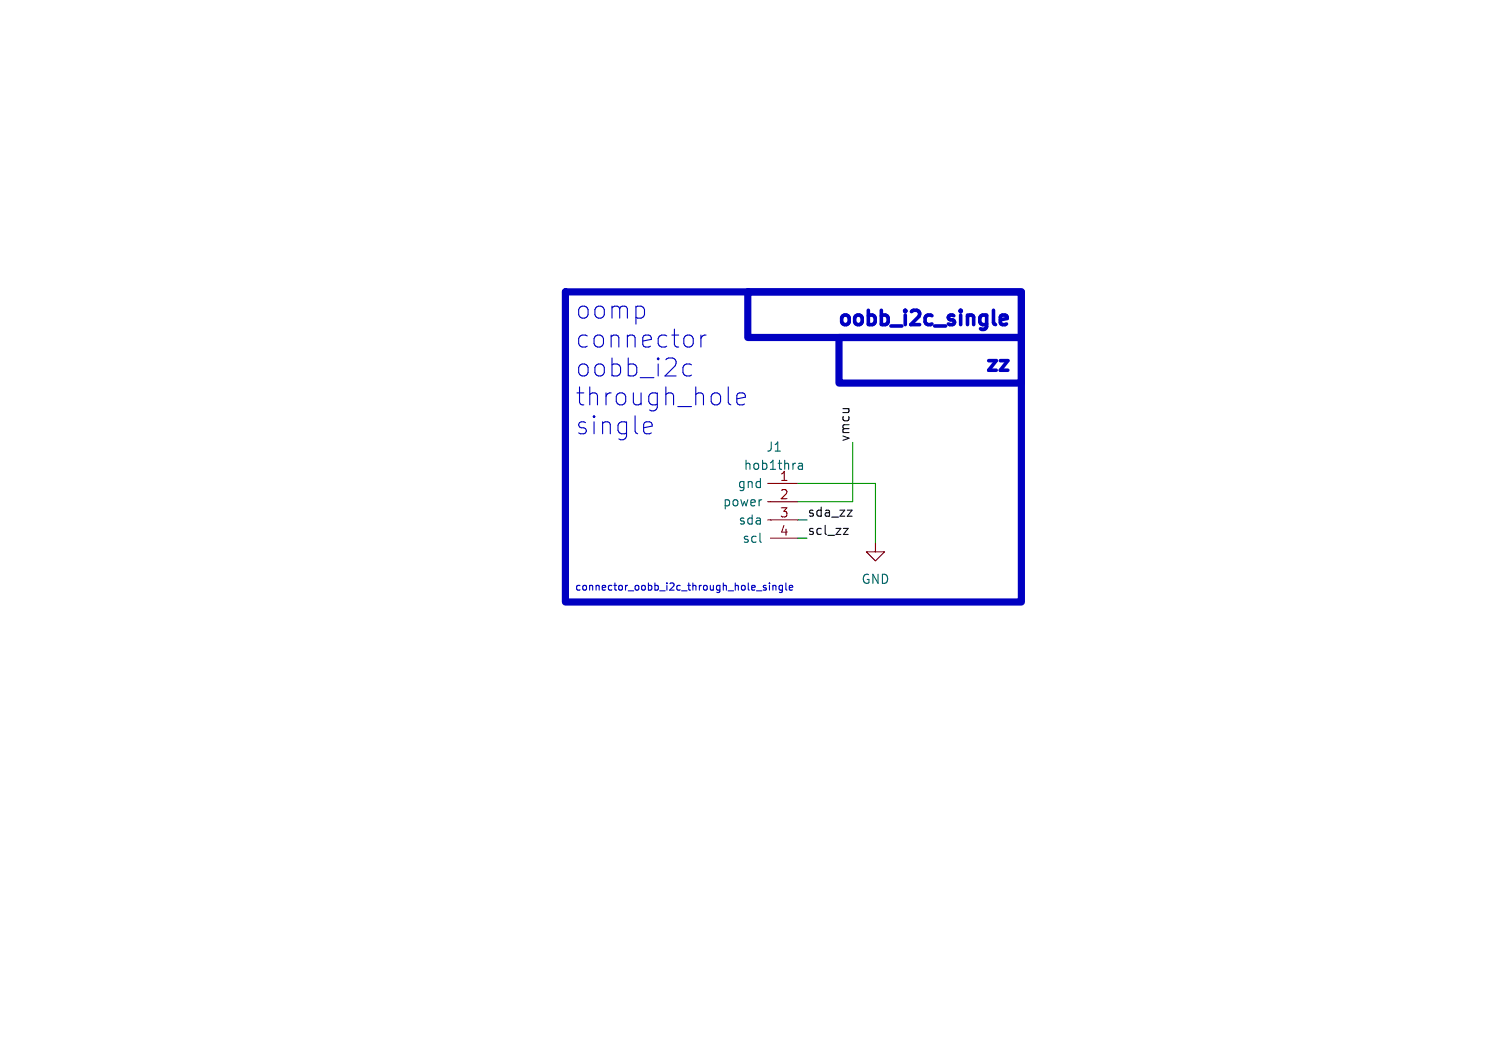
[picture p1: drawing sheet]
<svg xmlns="http://www.w3.org/2000/svg" width="210mm" height="148mm" viewBox="0 0 210 148" stroke-linecap="round" stroke-linejoin="round" font-family="sans-serif">
<path d="M106.9 72.4h4.2M106.9 69.9h4.2M106.9 67.3h4.2M107.3 74.9h3.8M121.9 75.6v1.2h1.3l-1.3 1.3-1.3-1.3h1.3" fill="none" stroke="#840000" stroke-width=".15"/>
<path d="M105.9 75.4l.1 .1M106 69.6h.1M111.2 64.6h.5l.1 .7M111.8 64.8l-.5 .1a.25 .25 0 0 0-.2 .2 .25 .25 0 0 0 .2 .2h.5" fill="none" stroke="#006464" stroke-width=".15"/>
<path d="M117.5 73.6h.6l-.6 .8h.6M118 71h.7l-.7 .9h.7" fill="none" stroke="#0f0f0f" stroke-width=".15"/>
<path d="M139.3 50.2h1.1l-1.1 1.3h1.1M139.3 44.5l1-.2-.1-.3-.6-.1-.3 .3v.7l.1 .2 .2 .1 .6-.1" fill="none" stroke="#0000c2" stroke-width=".5"/>
<g fill="none" stroke="#0000c2" stroke-width=".15">
<path d="M90 58.7h.5l.2 .1 .1 .5-1.2 .3M95.2 52.1l.4 .2h.5l.2-.1M96.3 50.8l-.2-.1h-.5l-.4 .2M96.4 46.9l.1 .2v.7l-.1 .3M97.6 46.7v1.6M98.3 46.7a.64 .64 0 0 0-.7 .4M101.4 53.9v2.1l.1 .3 .3 .1M102.6 55.5l1.2-.2-.1-.5-.3-.1h-.4l-.3 .1-.1 .3v.9l.1 .3 .3 .1h.4l.3-.1M90.7 60.3l-.2 .1h-.5M106.7 81.6l-.3-.1-.1 .1v.2l.4 .1v.2h-.4M107.2 81.2v.1M107.2 81.5v.7"/>
<path d="M107.6 81.6l.2-.1 .2 .1 .1 .6M107.6 81.5v.7M109 81.6l-.3-.1-.2 .2 .1 .4h.4M109 81.5v.8l-.2 .2h-.3M109.4 81.2v.8l.2 .2M109.9 81.8l.5-.1-.1-.1-.2-.1-.2 .1 .1 .5h.3"/>
</g>
<path d="M78.7 40.6h63.5v43.2h-63.5zM104.1 40.6h38.1v6.4h-38.1zM116.8 47h25.4v6.3h-25.4z" fill="none" stroke="#0000c2" stroke-width="1"/>
<path d="M111.1 67.3h10.8v8.3M111.1 74.9h1.3M111.1 72.4h1.3M118.7 61.6v8.3h-7.6" fill="none" stroke="#009600" stroke-width=".15"/>
<g font-size="3.5" fill="#0000c2">
<text x="80" y="44.6">oomp</text>
<text x="80" y="48.6">connector</text>
<text x="80" y="52.7">oobb_i2c</text>
<text x="80" y="56.7">through_hole</text>
<text x="80" y="60.7">single</text>
</g>
<g font-size="2.8" fill="#0000c2">
<text x="116.1" y="45.5">oobb_i2c_single</text>
<text x="136.6" y="51.8">zz</text>
</g>
<g font-size="1.8" fill="#006464">
<text x="103.5" y="65.6">hob1thra</text>
<text x="106.6" y="63.1">J1</text>
<text x="100.6" y="70.7">power</text>
<text x="102.6" y="68.2">gnd</text>
<text x="108.5" y="67.1">1</text>
<text x="102.8" y="73.3">sda</text>
<text x="103.3" y="75.8">scl</text>
<text x="119.9" y="81.5">GND</text>
</g>
<g font-size="1.8" fill="#0f0f0f">
<text x="118.4" y="61.6" transform="rotate(-90 118.4 61.6)">vmcu</text>
<text x="112.4" y="72">sda_zz</text>
<text x="112.4" y="74.6">scl_zz</text>
</g>
<g font-size="1.8" fill="#a90000">
<text x="108.5" y="69.6">2</text>
<text x="108.5" y="72.1">3</text>
<text x="108.5" y="74.7">4</text>
</g>
<text font-size="1.4" fill="#0000c2" x="80" y="82.3">connector_oobb_i2c_through_hole_single</text>
</svg>
